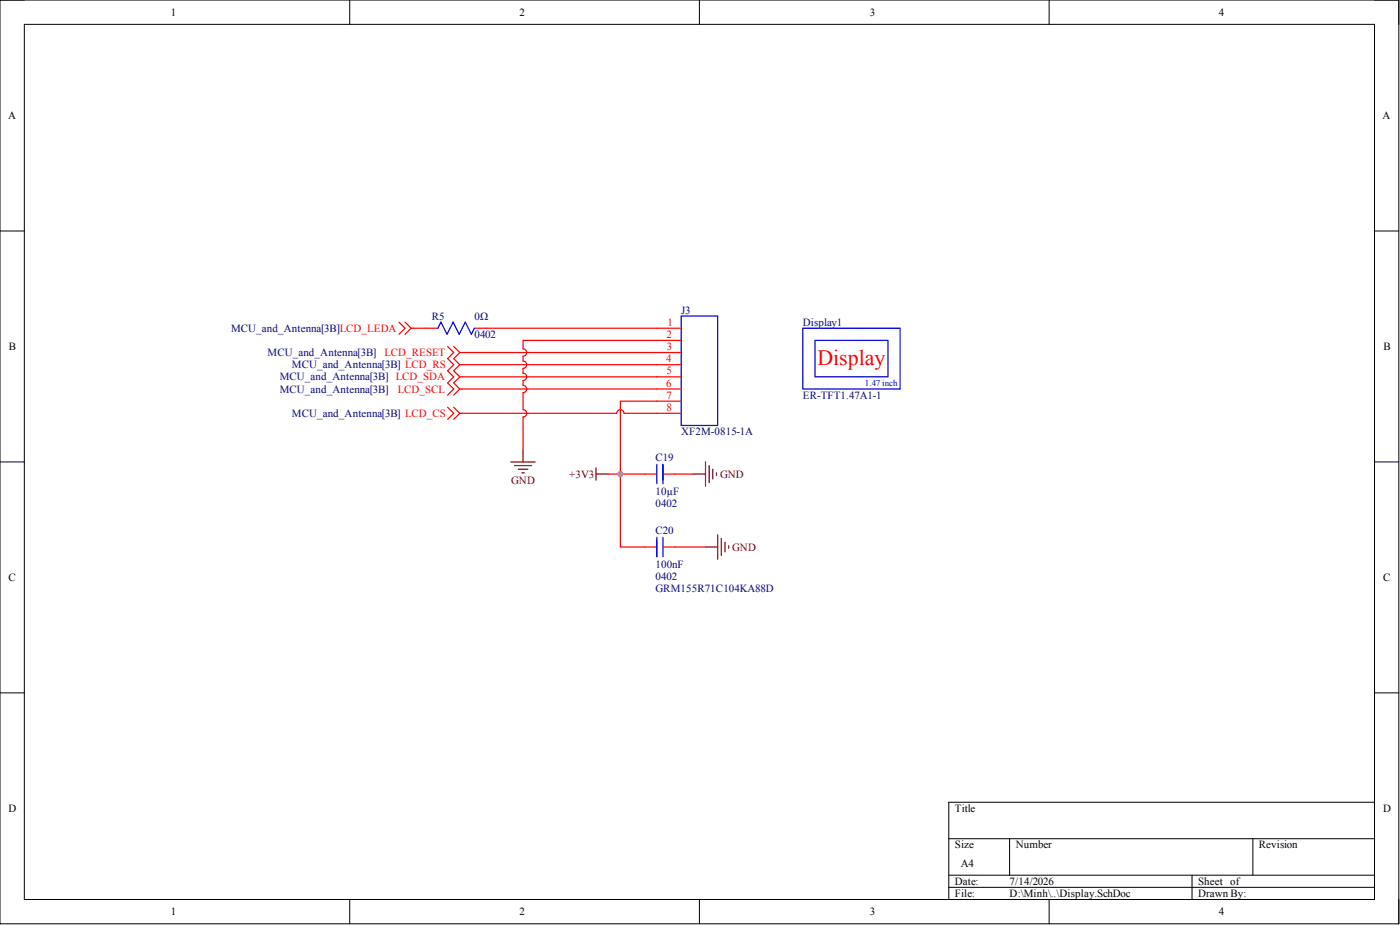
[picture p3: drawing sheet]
<svg xmlns="http://www.w3.org/2000/svg" width="292mm" height="193mm" viewBox="0 0 292 193" stroke-linecap="round" stroke-linejoin="round" font-family="sans-serif">
<g fill="none" stroke="#000" stroke-width=".21">
<path d="M0 0h291.9v192.7h-291.9zM0 0h5.1M5.1 5.1h281.7v182.5h-281.7zM73 0v5.1M145.9 0v5.1M218.9 0v5.1M286.8 0h5.1v5.1M0 48.2h5.1M286.8 48.2h5.1M0 96.4h5.1M286.8 96.4h5.1M0 144.5h5.1"/>
<path d="M286.8 144.5h5.1M198 175h88.8M210.6 175v7.6M261.4 175v7.6M286.8 167.4h-88.8v20.2M73 187.6v5.1M145.9 187.6v5.1M198 182.6h88.8M198 185.1h88.8M218.9 187.6v5.1M248.7 182.6v5M291.9 187.6v5.1"/>
</g>
<path d="M91.4 68.5l.6-1.3 1.3 2.5 1.2-2.5 1.3 2.5 1.3-2.5 1.2 2.5 .7-1.2M142.1 65.9h7.6v22.9h-7.6zM167.5 68.5h20.3v12.7h-20.3zM170 71h15.3v7.6h-15.3zM137 96.9v4M138.3 96.9v4M137 112.1v4M138.3 112.1v4" fill="none" stroke="#00f" stroke-width=".25"/>
<g fill="none" stroke="#f00" stroke-width=".25">
<path d="M83.2 67.2l1.3 1.3-1.3 1.2M84.5 67.2l1.3 1.3M85.8 68.5h.5M85.8 68.5l-1.3 1.2M88.8 68.5h2.6M93.4 72.3l1.3 1.2-1.3 1.3 1.3 1.3-1.3 1.2 1.3 1.3-1.3 1.3 1.3 1.3-1.3 1.2M94.7 72.3l1.2 1.2M95.9 73.5h46.2M95.9 76.1h46.2M95.9 78.6h46.2M95.9 73.5l-1.2 1.3 1.2 1.3M95.9 76.1l-1.2 1.2 1.2 1.3"/>
<path d="M95.9 78.6l-1.2 1.3 1.2 1.3M99 68.5h2.5M137 68.5h5.1M137 71h5.1M93.4 85l1.3 1.2-1.3 1.3M94.7 85l1.2 1.2M95.9 81.2h46.2M95.9 86.2h.5M95.9 81.2l-1.2 1.2M95.9 86.2l-1.2 1.3M134.5 98.9h2.5M137 86.2h5.1"/>
<path d="M138.3 98.9h2.6M142.1 83.7h-12.7v15.2M134.5 114.1h2.5M138.3 114.1h2.6"/>
</g>
<path d="M124.4 98.9h2.5M124.4 97.6v2.6M144.7 98.9h2.5M147.2 96.4v5M148 97.1v3.6M148.7 97.9v2M149.5 98.6v.6M147.2 114.1h2.5M149.7 111.6v5.1M150.5 112.3v3.6M151.3 113.1v2M152 113.9v.5" fill="none" stroke="#800000" stroke-width=".25"/>
<circle cx="129.4" cy="98.9" r=".51" fill="#f0f"/>
<circle cx="129.4" cy="98.9" r=".51" fill="none" stroke="#f0f" stroke-width=".21"/>
<path d="M96.4 86.2h32.3a.76 .76 0 0 1 .7-.7 .76 .76 0 0 1 .8 .7h6.8M126.9 98.9h7.6M140.9 98.9h3.8M140.9 114.1h6.3" fill="none" stroke="#f00" stroke-width=".25"/>
<circle cx="129.4" cy="98.9" r=".51" fill="#f0f"/>
<circle cx="129.4" cy="98.9" r=".51" fill="none" stroke="#f0f" stroke-width=".21"/>
<path d="M129.4 98.9v15.2h5.1" fill="none" stroke="#f00" stroke-width=".25"/>
<circle cx="129.4" cy="98.9" r=".51" fill="#f0f"/>
<circle cx="129.4" cy="98.9" r=".51" fill="none" stroke="#f0f" stroke-width=".21"/>
<path d="M86.3 68.5h2.5M101.5 68.5h35.5M137 71h-27.9v1.8a.76 .76 0 0 1 .8 .7 .76 .76 0 0 1-.8 .8v1a.76 .76 0 0 1 .8 .8 .76 .76 0 0 1-.8 .7v1.1a.76 .76 0 0 1 .8 .7 .76 .76 0 0 1-.8 .8v1a.76 .76 0 0 1 .8 .8 .76 .76 0 0 1-.8 .7v3.6a.76 .76 0 0 1 .8 .7 .76 .76 0 0 1-.8 .8v6.8" fill="none" stroke="#f00" stroke-width=".25"/>
<path d="M106.6 96.4h5.1M107.4 97.1h3.5M108.1 97.9h2M108.9 98.6h.5M109.1 93.8v2.6" fill="none" stroke="#800000" stroke-width=".25"/>
<text font-size="4.6" fill="#f00" x="170.5" y="76.1">Display</text>
<g font-size="2.3">
<text x="35.6" y="3.3">1</text>
<text x="108.4" y="3.3">2</text>
<text x="181.5" y="3.3">3</text>
<text x="254.3" y="3.3">4</text>
<text x="1.7" y="24.9">A</text>
<text x="288.5" y="24.9">A</text>
<text x="1.9" y="73">B</text>
<text x="288.6" y="73">B</text>
<text x="1.8" y="121.2">C</text>
<text x="288.6" y="121.2">C</text>
<text x="1.8" y="169.4">D</text>
<text x="199.2" y="169.4">Title</text>
<text x="288.6" y="169.4">D</text>
<text x="199.2" y="177">Size</text>
<text x="211.9" y="177">Number</text>
<text x="262.7" y="177">Revision</text>
<text x="199.2" y="184.6">Date:</text>
<text x="200.5" y="180.8">A4</text>
<text x="210.6" y="184.6">7/14/2026</text>
<text x="250" y="184.6">Sheet of</text>
<text x="35.6" y="190.9">1</text>
<text x="108.4" y="190.9">2</text>
<text x="181.5" y="190.9">3</text>
<text x="199.2" y="187.1">File:</text>
<text x="210.6" y="187.1">D:\Minh\..\Display.SchDoc</text>
<text x="250" y="187.1">Drawn By:</text>
<text x="254.3" y="190.9">4</text>
</g>
<g font-size="2.3" fill="#000080">
<text x="142.1" y="65.4">J3</text>
<text x="48.2" y="69.2">MCU_and_Antenna[3B]LCD_LEDA</text>
<text x="90.1" y="66.7">R5</text>
<text x="99" y="70.5">0402</text>
<text x="99" y="66.7">0Ω</text>
<text x="167.5" y="68">Display1</text>
<text x="55.8" y="74.3">MCU_and_Antenna[3B]</text>
<text x="60.9" y="76.8">MCU_and_Antenna[3B] LCD_RS</text>
<text x="58.4" y="79.4">MCU_and_Antenna[3B] LCD_SDA</text>
<text x="58.4" y="81.9">MCU_and_Antenna[3B]</text>
<text x="167.5" y="83.2">ER-TFT1.47A1-1</text>
<text x="60.9" y="87">MCU_and_Antenna[3B] LCD_CS</text>
<text x="142.1" y="90.8">XF2M-0815-1A</text>
<text x="136.8" y="96.1">C19</text>
<text x="136.8" y="105.7">0402</text>
<text x="136.8" y="103.2">10µF</text>
<text x="136.8" y="111.3">C20</text>
<text x="136.8" y="118.4">100nF</text>
<text x="136.8" y="121">0402</text>
<text x="136.8" y="123.5">GRM155R71C104KA88D</text>
</g>
<g font-size="2.3" fill="#f00">
<text x="139.1" y="70.5">2</text>
<text x="139.2" y="68">1</text>
<text x="80.2" y="74.3">LCD_RESET</text>
<text x="139" y="75.6">4</text>
<text x="139.2" y="73">3</text>
<text x="83" y="81.9">LCD_SCL</text>
<text x="139" y="80.6">6</text>
<text x="139.1" y="78.1">5</text>
<text x="139.1" y="83.2">7</text>
<text x="139.1" y="85.7">8</text>
</g>
<g font-size="2.3" fill="#800000">
<text x="106.7" y="100.9">GND</text>
<text x="118.8" y="99.7">+3V3</text>
<text x="150.2" y="99.7">GND</text>
<text x="152.8" y="114.9">GND</text>
</g>
<text font-size="1.9" fill="#00f" x="180.4" y="80.5">1.47 inch</text>
</svg>
